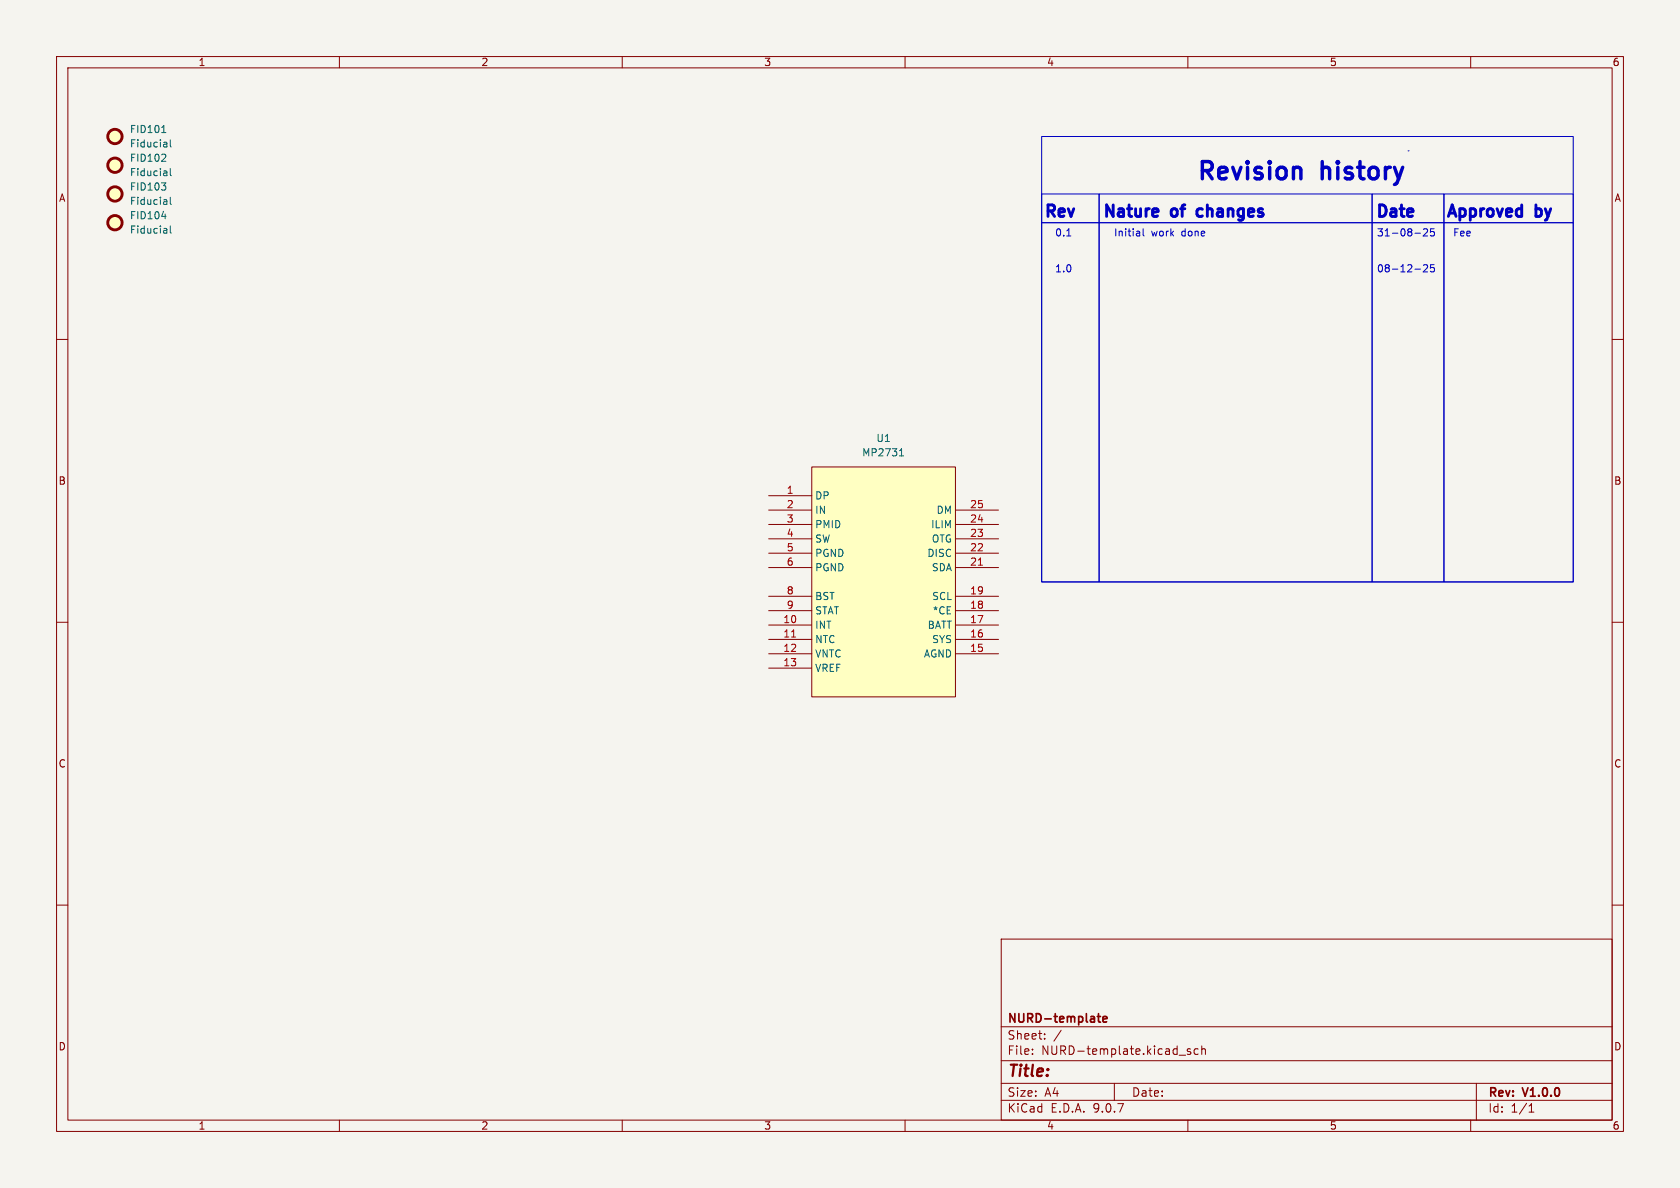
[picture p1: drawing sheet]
<svg xmlns="http://www.w3.org/2000/svg" width="297mm" height="210mm" viewBox="0 0 297 210" stroke-linecap="round" stroke-linejoin="round" font-family="sans-serif">
<path d="M0 0h297v210h-297z" fill="#f5f4ef" stroke="#f5f4ef" stroke-width=".18"/>
<g fill="none" stroke="#840000" stroke-width=".18">
<path d="M10 10h277v190h-277zM12 12h273v186h-273zM60 10v2M110 10v2M160 10v2M210 10v2M260 10v2M10 60h2M285 60h2M10 110h2M285 110h2M10 160h2"/>
<path d="M177 166h108v32h-108zM285 160h2M60 198v2M110 198v2M160 198v2M177 194.5h108M177 191.5h108M177 187.5h108M177 181.5h108M182.5 186.3v.1M182.5 185.5v.1M184.7 183.6v.1"/>
<path d="M184.7 182.8v.1M187.6 182.1l-1.3 2M197 191.5v3M208.5 186.5h1.1M210 198v2M210.5 185.5l-.4-.1-.2 .2 .1 .2 .5 .2v.3h-.6M211.8 185.5l-.4-.1-.3 .3v.4l.1 .2h.6M212.5 185.5l.2-.1 .3 .1 .1 .9M212.5 184.9v1.5M260 198v2M261 191.5v6.5M270.3 196.6h.9"/>
<path d="M270.3 195.5l.4-.4v1.5"/>
</g>
<path d="M194 179.7h.6M194.2 179.2v1.3l.4 .2M195 180.2l.7-.2-.1-.2-.4-.1-.2 .2 .1 .7h.5" fill="none" stroke="#840000" stroke-width=".3"/>
<g fill="#ffffc2" stroke="#ffffc2" stroke-width=".18">
<circle cx="20.3" cy="24.1" r="1.27"/>
<circle cx="20.3" cy="29.2" r="1.27"/>
</g>
<g fill="none" stroke="#840000" stroke-width=".51">
<circle cx="20.3" cy="24.1" r="1.27"/>
<circle cx="20.3" cy="29.2" r="1.27"/>
</g>
<path d="M28.6 23.4h.7M28.8 22.4l.2-.2v1.2M29.2 27.3l.1 .2v.3l-.8 .7h.8M29.4 25.2l.1 .8M29.4 30.3l.1 .8M29.5 25.9l-.1 .1M29.5 25.4l-.1 .1M29.5 31l-.1 .1M29.5 30.5l-.1 .1M30.1 24.7v1.1l.2 .2M30.1 29.8v1.1l.2 .2" fill="none" stroke="#006464" stroke-width=".18"/>
<path d="M143.5 82.6h25.4v40.6h-25.4z" fill="#ffffc2"/>
<g fill="none" stroke="#840000" stroke-width=".18">
<path d="M135.9 87.6h7.6M135.9 90.2h7.6M135.9 92.7h7.6M135.9 95.3h7.6M135.9 97.8h7.6M143.5 82.6h25.4v40.6h-25.4zM168.9 90.2h7.6M168.9 92.7h7.6M168.9 95.3h7.6M168.9 97.8h7.6M135.9 100.3h7.6M135.9 105.4h7.6"/>
<path d="M135.9 108h7.6M135.9 110.5h7.6M135.9 113h7.6M135.9 115.6h7.6M135.9 118.1h7.6M168.9 100.3h7.6M168.9 105.4h7.6M168.9 108h7.6M168.9 110.5h7.6M168.9 113h7.6M168.9 115.6h7.6"/>
</g>
<path d="M173 99.9h.7M139.9 112.6h.8" fill="none" stroke="#a90000" stroke-width=".18"/>
<g fill="none" stroke="#006464" stroke-width=".18">
<path d="M28.5 32.3h.8l-.4 .5M28.6 38.3h.8M29.2 32.9l.1 .2-.1 .4M29.4 35.4l.1 .7M29.5 36.1h-.1M29.5 35.6l-.1 .1M30.1 34.9v1.1l.2 .1M30.1 39.9v1.1l.2 .2M29.4 40.4l.1 .8M29.5 41.2h-.1M29.5 40.7h-.1M159.1 79.6l.3-.3v1.3"/>
<path d="M159 80.6h.7"/>
</g>
<g fill="#ffffc2" stroke="#ffffc2" stroke-width=".18">
<circle cx="20.3" cy="34.3" r="1.27"/>
<circle cx="20.3" cy="39.4" r="1.27"/>
</g>
<g fill="none" stroke="#840000" stroke-width=".51">
<circle cx="20.3" cy="34.3" r="1.27"/>
<circle cx="20.3" cy="39.4" r="1.27"/>
</g>
<g fill="none" stroke="#0000c2" stroke-width=".18">
<path d="M184.1 34.3h10.2v68.6h-10.2zM184.1 39.4h94v63.5h-94zM184.1 24.1h94v15.3h-94zM194.3 34.3h48.3v68.6h-48.3zM242.6 34.3h12.7v68.6h-12.7zM248.9 26.7h.1M255.3 34.3h22.8v68.6h-22.8zM188.6 41.7h.7M201.4 40.9l.1 .8M201.5 41.7h-.1M201.5 41.2h-.1M202.1 40.4v1.1l.2 .2"/>
<path d="M250.1 41.2h1M250.1 47.6h1M251.7 40.6l.4-.2 .3 .4-.8 .9h.8M251.7 46.9l.4-.1 .3 .4-.8 .9h.8M253.5 40.4h-.6v.6l.1-.1 .5 .1 .1 .2-.1 .4-.1 .1-.5-.1M253.5 46.8h-.6v.6l.1-.1h.5l.1 .2-.1 .4-.1 .2-.5-.2"/>
</g>
<path d="M204.6 37l.1 .4-.9 .2M212.4 36.9h-.4l-.4 .4 .1 .8 .3 .2h.4" fill="none" stroke="#0000c2" stroke-width=".51"/>
<g font-size="4.2" fill="#0000c2">
<text x="211.2" y="32.7">Revision</text>
<text x="233.6" y="32.7">history</text>
</g>
<g font-size="2.8" fill="#0000c2">
<text x="184.2" y="39.1">Rev</text>
<text x="194.8" y="39.1">Nature</text>
<text x="207.5" y="39.1">of</text>
<text x="213.1" y="39.1">changes</text>
<text x="243.1" y="39.1">Date</text>
<text x="255.5" y="39.1">Approved</text>
<text x="271.8" y="39.1">by</text>
</g>
<text font-size="2.8" fill="#840000" x="178" y="190.9">Title:</text>
<g font-size="2.1" fill="#840000">
<text x="178" y="184">Sheet:</text>
<text x="178" y="181.2">NURD-template</text>
<text x="178" y="186.7">File:</text>
<text x="184.1" y="186.7">NURD-template.kicad_sch</text>
<text x="178" y="196.9">KiCad</text>
<text x="178" y="194.1">Size:</text>
<text x="184.7" y="194.1">A4</text>
<text x="185.7" y="196.9">E.D.A.</text>
<text x="193.3" y="196.9">9.0.7</text>
<text x="200" y="194.1">Date:</text>
<text x="263" y="194.3">Rev:</text>
<text x="263" y="196.9">Id:</text>
<text x="267.1" y="196.9">1/1</text>
<text x="269.4" y="194.3">V1.0.0</text>
</g>
<g font-size="1.8" fill="#840000">
<text x="35" y="11.9">1</text>
<text x="85" y="11.9">2</text>
<text x="135" y="11.9">3</text>
<text x="185" y="11.9">4</text>
<text x="235" y="11.9">5</text>
<text x="285" y="11.9">6</text>
<text x="10.3" y="35.9">A</text>
<text x="285.3" y="35.9">A</text>
<text x="10.3" y="85.9">B</text>
<text x="285.3" y="85.9">B</text>
<text x="10.3" y="135.9">C</text>
<text x="285.3" y="135.9">C</text>
<text x="10.3" y="185.9">D</text>
<text x="285.3" y="185.9">D</text>
<text x="35" y="199.9">1</text>
<text x="85" y="199.9">2</text>
<text x="135" y="199.9">3</text>
<text x="185" y="199.9">4</text>
<text x="235" y="199.9">5</text>
<text x="285" y="199.9">6</text>
</g>
<g font-size="1.8" fill="#006464">
<text x="22.9" y="23.7">FID101</text>
<text x="22.9" y="28.8">FID102</text>
<text x="22.9" y="26.3">Fiducial</text>
<text x="22.9" y="33.9">FID103</text>
<text x="22.9" y="31.3">Fiducial</text>
<text x="22.9" y="39">FID104</text>
<text x="22.9" y="36.4">Fiducial</text>
<text x="22.9" y="41.5">Fiducial</text>
<text x="152.3" y="80.9">MP2731</text>
<text x="154.8" y="78.3">U1</text>
<text x="144" y="88.5">DP</text>
<text x="144" y="91">IN</text>
<text x="144" y="93.6">PMID</text>
<text x="164.5" y="93.6">ILIM</text>
<text x="165.5" y="91">DM</text>
<text x="144" y="96.1">SW</text>
<text x="144" y="98.7">PGND</text>
<text x="144" y="101.2">PGND</text>
<text x="163.8" y="98.7">DISC</text>
<text x="164.6" y="96.1">OTG</text>
<text x="164.6" y="101.2">SDA</text>
<text x="144" y="106.3">BST</text>
<text x="164.7" y="106.3">SCL</text>
<text x="144" y="108.8">STAT</text>
<text x="144" y="111.4">INT</text>
<text x="144" y="113.9">NTC</text>
<text x="163.9" y="111.4">BATT</text>
<text x="164.7" y="113.9">SYS</text>
<text x="164.8" y="108.8">*CE</text>
<text x="144" y="116.4">VNTC</text>
<text x="144" y="119">VREF</text>
<text x="163.2" y="116.4">AGND</text>
</g>
<g font-size="1.8" fill="#0000c2">
<text x="186.4" y="42.1">0.1</text>
<text x="196.8" y="42.1">Initial</text>
<text x="203.5" y="42.1">work</text>
<text x="209" y="42.1">done</text>
<text x="243.3" y="42.1">31-08-25</text>
<text x="256.8" y="42.1">Fee</text>
<text x="186.4" y="48.5">1.0</text>
<text x="243.3" y="48.5">08-12-25</text>
</g>
<g font-size="1.8" fill="#a90000">
<text x="139" y="87.4">1</text>
<text x="139" y="89.9">2</text>
<text x="171.4" y="89.9">25</text>
<text x="139" y="92.5">3</text>
<text x="139" y="95">4</text>
<text x="171.4" y="92.5">24</text>
<text x="171.4" y="95">23</text>
<text x="139" y="97.5">5</text>
<text x="139" y="100.1">6</text>
<text x="171.4" y="97.5">22</text>
<text x="171.4" y="100.1">21</text>
<text x="139" y="105.2">8</text>
<text x="139" y="107.7">9</text>
<text x="171.4" y="105.2">19</text>
<text x="171.4" y="107.7">18</text>
<text x="138.4" y="110.2">10</text>
<text x="138.4" y="112.8">11</text>
<text x="171.4" y="110.2">17</text>
<text x="171.4" y="112.8">16</text>
<text x="138.4" y="115.3">12</text>
<text x="138.4" y="117.9">13</text>
<text x="171.4" y="115.3">15</text>
</g>
</svg>
